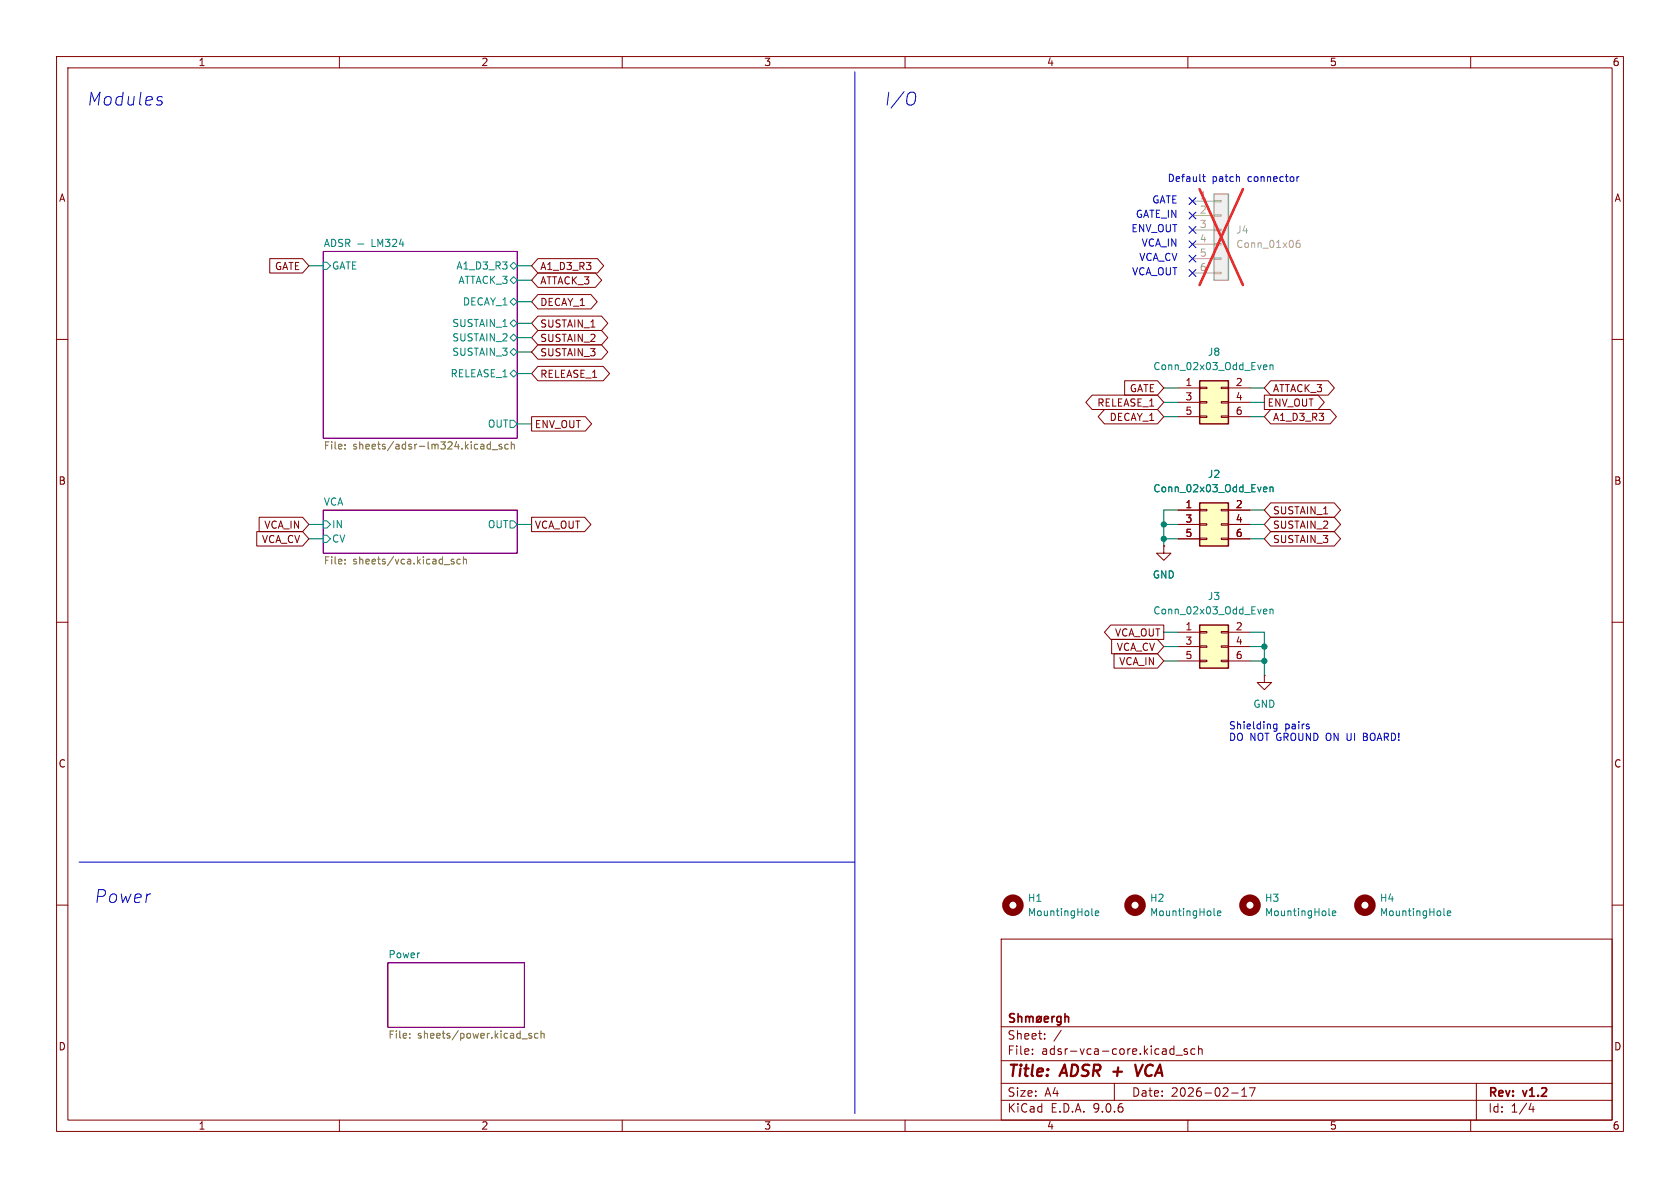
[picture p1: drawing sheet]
(kicad_sch
 (version 20250114)
 (generator "eeschema")
 (generator_version "9.0")
 (paper "A4")
 (title_block
  (title "ADSR + VCA")
  (date "2026-02-17")
  (rev "v1.2")
  (company "Shmøergh"))
 (lib_symbols
  (symbol "Connector_Generic:Conn_01x06"
   (pin_names
    (offset 1.016) (hide yes)) (exclude_from_sim no) (in_bom yes) (on_board yes)
   (property "Reference" "J" (at 0 7.62 0) (effects (font (size 1.27 1.27))))
   (property "Value" "Conn_01x06" (at 0 -10.16 0) (effects (font (size 1.27 1.27))))
   (property "Footprint" "" (at 0 0 0) (effects (font (size 1.27 1.27)) (hide yes)))
   (property "Datasheet" "~" (at 0 0 0) (effects (font (size 1.27 1.27)) (hide yes)))
   (property "Description" "Generic connector, single row, 01x06, script generated (kicad-library-utils/schlib/autogen/connector/)" (at 0 0 0) (effects (font (size 1.27 1.27)) (hide yes)))
   (symbol "Conn_01x06_1_1"
    (rectangle (start -1.27 6.35) (end 1.27 -8.89) (stroke (width 0.254) (type default)) (fill (type background)))
    (rectangle (start -1.27 5.207) (end 0 4.953) (stroke (width 0.1524) (type default)) (fill (type none)))
    (rectangle (start -1.27 2.667) (end 0 2.413) (stroke (width 0.1524) (type default)) (fill (type none)))
    (rectangle (start -1.27 0.127) (end 0 -0.127) (stroke (width 0.1524) (type default)) (fill (type none)))
    (rectangle (start -1.27 -2.413) (end 0 -2.667) (stroke (width 0.1524) (type default)) (fill (type none)))
    (rectangle (start -1.27 -4.953) (end 0 -5.207) (stroke (width 0.1524) (type default)) (fill (type none)))
    (rectangle (start -1.27 -7.493) (end 0 -7.747) (stroke (width 0.1524) (type default)) (fill (type none)))
    (pin passive line (at -5.08 5.08 0) (length 3.81) (name "Pin_1" (effects (font (size 1.27 1.27)))) (number "1" (effects (font (size 1.27 1.27)))))
    (pin passive line (at -5.08 2.54 0) (length 3.81) (name "Pin_2" (effects (font (size 1.27 1.27)))) (number "2" (effects (font (size 1.27 1.27)))))
    (pin passive line (at -5.08 0 0) (length 3.81) (name "Pin_3" (effects (font (size 1.27 1.27)))) (number "3" (effects (font (size 1.27 1.27)))))
    (pin passive line (at -5.08 -2.54 0) (length 3.81) (name "Pin_4" (effects (font (size 1.27 1.27)))) (number "4" (effects (font (size 1.27 1.27)))))
    (pin passive line (at -5.08 -5.08 0) (length 3.81) (name "Pin_5" (effects (font (size 1.27 1.27)))) (number "5" (effects (font (size 1.27 1.27)))))
    (pin passive line (at -5.08 -7.62 0) (length 3.81) (name "Pin_6" (effects (font (size 1.27 1.27)))) (number "6" (effects (font (size 1.27 1.27))))))
   (embedded_fonts no))
  (symbol "Connector_Generic:Conn_02x03_Odd_Even"
   (pin_names
    (offset 1.016) (hide yes)) (exclude_from_sim no) (in_bom yes) (on_board yes)
   (property "Reference" "J" (at 1.27 5.08 0) (effects (font (size 1.27 1.27))))
   (property "Value" "Conn_02x03_Odd_Even" (at 1.27 -5.08 0) (effects (font (size 1.27 1.27))))
   (property "Footprint" "" (at 0 0 0) (effects (font (size 1.27 1.27)) (hide yes)))
   (property "Datasheet" "~" (at 0 0 0) (effects (font (size 1.27 1.27)) (hide yes)))
   (property "Description" "Generic connector, double row, 02x03, odd/even pin numbering scheme (row 1 odd numbers, row 2 even numbers), script generated (kicad-library-utils/schlib/autogen/connector/)" (at 0 0 0) (effects (font (size 1.27 1.27)) (hide yes)))
   (symbol "Conn_02x03_Odd_Even_1_1"
    (rectangle (start -1.27 3.81) (end 3.81 -3.81) (stroke (width 0.254) (type default)) (fill (type background)))
    (rectangle (start -1.27 2.667) (end 0 2.413) (stroke (width 0.1524) (type default)) (fill (type none)))
    (rectangle (start -1.27 0.127) (end 0 -0.127) (stroke (width 0.1524) (type default)) (fill (type none)))
    (rectangle (start -1.27 -2.413) (end 0 -2.667) (stroke (width 0.1524) (type default)) (fill (type none)))
    (rectangle (start 3.81 2.667) (end 2.54 2.413) (stroke (width 0.1524) (type default)) (fill (type none)))
    (rectangle (start 3.81 0.127) (end 2.54 -0.127) (stroke (width 0.1524) (type default)) (fill (type none)))
    (rectangle (start 3.81 -2.413) (end 2.54 -2.667) (stroke (width 0.1524) (type default)) (fill (type none)))
    (pin passive line (at -5.08 2.54 0) (length 3.81) (name "Pin_1" (effects (font (size 1.27 1.27)))) (number "1" (effects (font (size 1.27 1.27)))))
    (pin passive line (at -5.08 0 0) (length 3.81) (name "Pin_3" (effects (font (size 1.27 1.27)))) (number "3" (effects (font (size 1.27 1.27)))))
    (pin passive line (at -5.08 -2.54 0) (length 3.81) (name "Pin_5" (effects (font (size 1.27 1.27)))) (number "5" (effects (font (size 1.27 1.27)))))
    (pin passive line (at 7.62 2.54 180) (length 3.81) (name "Pin_2" (effects (font (size 1.27 1.27)))) (number "2" (effects (font (size 1.27 1.27)))))
    (pin passive line (at 7.62 0 180) (length 3.81) (name "Pin_4" (effects (font (size 1.27 1.27)))) (number "4" (effects (font (size 1.27 1.27)))))
    (pin passive line (at 7.62 -2.54 180) (length 3.81) (name "Pin_6" (effects (font (size 1.27 1.27)))) (number "6" (effects (font (size 1.27 1.27))))))
   (embedded_fonts no))
  (symbol "Mechanical:MountingHole"
   (pin_names
    (offset 1.016)) (exclude_from_sim no) (in_bom no) (on_board yes)
   (property "Reference" "H" (at 0 5.08 0) (effects (font (size 1.27 1.27))))
   (property "Value" "MountingHole" (at 0 3.175 0) (effects (font (size 1.27 1.27))))
   (property "Footprint" "" (at 0 0 0) (effects (font (size 1.27 1.27)) (hide yes)))
   (property "Datasheet" "~" (at 0 0 0) (effects (font (size 1.27 1.27)) (hide yes)))
   (property "Description" "Mounting Hole without connection" (at 0 0 0) (effects (font (size 1.27 1.27)) (hide yes)))
   (symbol "MountingHole_0_1"
    (circle (center 0 0) (radius 1.27) (stroke (width 1.27) (type default)) (fill (type none))))
   (embedded_fonts no))
  (symbol "power:GND"
   (power)
   (pin_numbers (hide yes))
   (pin_names
    (offset 0) (hide yes)) (exclude_from_sim no) (in_bom yes) (on_board yes)
   (property "Reference" "#PWR" (at 0 -6.35 0) (effects (font (size 1.27 1.27)) (hide yes)))
   (property "Value" "GND" (at 0 -3.81 0) (effects (font (size 1.27 1.27))))
   (property "Footprint" "" (at 0 0 0) (effects (font (size 1.27 1.27)) (hide yes)))
   (property "Datasheet" "" (at 0 0 0) (effects (font (size 1.27 1.27)) (hide yes)))
   (property "Description" "Power symbol creates a global label with name \"GND\" , ground" (at 0 0 0) (effects (font (size 1.27 1.27)) (hide yes)))
   (symbol "GND_0_1"
    (polyline (pts (xy 0 0) (xy 0 -1.27) (xy 1.27 -1.27) (xy 0 -2.54) (xy -1.27 -1.27) (xy 0 -1.27)) (stroke (width 0) (type default)) (fill (type none))))
   (symbol "GND_1_1"
    (pin power_in line (at 0 0 270) (length 0) (name "~" (effects (font (size 1.27 1.27)))) (number "1" (effects (font (size 1.27 1.27))))))
   (embedded_fonts no)))
 (text "Power"
  (exclude_from_sim no)
  (at 16.51 158.75 0)
  (effects (font (size 2.27 2.27)
    (italic yes)) (justify left)))
 (text "ENV_OUT"
  (exclude_from_sim no)
  (at 208.28 40.64 0)
  (effects (font (size 1.27 1.27)) (justify right)))
 (text "Default patch connector"
  (exclude_from_sim no)
  (at 229.87 31.75 0)
  (effects (font (size 1.27 1.27)) (justify right)))
 (text "VCA_OUT"
  (exclude_from_sim no)
  (at 208.28 48.26 0)
  (effects (font (size 1.27 1.27)) (justify right)))
 (text "GATE"
  (exclude_from_sim no)
  (at 208.28 35.56 0)
  (effects (font (size 1.27 1.27)) (justify right)))
 (text "Shielding pairs\nDO NOT GROUND ON UI BOARD!"
  (exclude_from_sim no)
  (at 217.17 129.54 0)
  (effects (font (size 1.27 1.27)) (justify left)))
 (text "VCA_CV"
  (exclude_from_sim no)
  (at 208.28 45.72 0)
  (effects (font (size 1.27 1.27)) (justify right)))
 (text "Modules"
  (exclude_from_sim no)
  (at 15.24 17.78 0)
  (effects (font (size 2.27 2.27)
    (italic yes)) (justify left)))
 (text "GATE_IN"
  (exclude_from_sim no)
  (at 208.28 38.1 0)
  (effects (font (size 1.27 1.27)) (justify right)))
 (text "I/O"
  (exclude_from_sim no)
  (at 156.21 17.78 0)
  (effects (font (size 2.27 2.27)
    (italic yes)) (justify left)))
 (text "VCA_IN"
  (exclude_from_sim no)
  (at 208.28 43.18 0)
  (effects (font (size 1.27 1.27)) (justify right)))
 (junction
  (at 223.52 114.3)
  (diameter 0)
  (color 0 0 0 0))
 (junction
  (at 205.74 92.71)
  (diameter 0)
  (color 0 0 0 0))
 (junction
  (at 205.74 95.25)
  (diameter 0)
  (color 0 0 0 0))
 (junction
  (at 223.52 116.84)
  (diameter 0)
  (color 0 0 0 0))
 (no_connect
  (at 210.82 38.1))
 (no_connect
  (at 210.82 35.56))
 (no_connect
  (at 210.82 43.18))
 (no_connect
  (at 210.82 45.72))
 (no_connect
  (at 210.82 48.26))
 (no_connect
  (at 210.82 40.64))
 (wire
  (pts (xy 54.61 92.71) (xy 57.15 92.71))
  (stroke (width 0) (type default)))
 (wire
  (pts (xy 223.52 114.3) (xy 223.52 116.84))
  (stroke (width 0) (type default)))
 (wire
  (pts (xy 91.44 92.71) (xy 93.98 92.71))
  (stroke (width 0) (type default)))
 (wire
  (pts (xy 208.28 116.84) (xy 205.74 116.84))
  (stroke (width 0) (type default)))
 (wire
  (pts (xy 220.98 71.12) (xy 223.52 71.12))
  (stroke (width 0) (type default)))
 (wire
  (pts (xy 220.98 116.84) (xy 223.52 116.84))
  (stroke (width 0) (type default)))
 (wire
  (pts (xy 54.61 46.99) (xy 57.15 46.99))
  (stroke (width 0) (type default)))
 (wire
  (pts (xy 205.74 111.76) (xy 208.28 111.76))
  (stroke (width 0) (type default)))
 (wire
  (pts (xy 205.74 92.71) (xy 208.28 92.71))
  (stroke (width 0) (type default)))
 (wire
  (pts (xy 223.52 111.76) (xy 223.52 114.3))
  (stroke (width 0) (type default)))
 (wire
  (pts (xy 208.28 95.25) (xy 205.74 95.25))
  (stroke (width 0) (type default)))
 (wire
  (pts (xy 91.44 53.34) (xy 93.98 53.34))
  (stroke (width 0) (type default)))
 (wire
  (pts (xy 208.28 71.12) (xy 205.74 71.12))
  (stroke (width 0) (type default)))
 (wire
  (pts (xy 205.74 92.71) (xy 205.74 95.25))
  (stroke (width 0) (type default)))
 (wire
  (pts (xy 220.98 73.66) (xy 223.52 73.66))
  (stroke (width 0) (type default)))
 (wire
  (pts (xy 223.52 68.58) (xy 220.98 68.58))
  (stroke (width 0) (type default)))
 (wire
  (pts (xy 220.98 92.71) (xy 223.52 92.71))
  (stroke (width 0) (type default)))
 (wire
  (pts (xy 220.98 90.17) (xy 223.52 90.17))
  (stroke (width 0) (type default)))
 (wire
  (pts (xy 220.98 114.3) (xy 223.52 114.3))
  (stroke (width 0) (type default)))
 (wire
  (pts (xy 223.52 116.84) (xy 223.52 119.38))
  (stroke (width 0) (type default)))
 (wire
  (pts (xy 220.98 111.76) (xy 223.52 111.76))
  (stroke (width 0) (type default)))
 (wire
  (pts (xy 91.44 62.23) (xy 93.98 62.23))
  (stroke (width 0) (type default)))
 (wire
  (pts (xy 205.74 95.25) (xy 205.74 96.52))
  (stroke (width 0) (type default)))
 (wire
  (pts (xy 220.98 95.25) (xy 223.52 95.25))
  (stroke (width 0) (type default)))
 (wire
  (pts (xy 91.44 74.93) (xy 93.98 74.93))
  (stroke (width 0) (type default)))
 (wire
  (pts (xy 205.74 68.58) (xy 208.28 68.58))
  (stroke (width 0) (type default)))
 (wire
  (pts (xy 91.44 66.04) (xy 93.98 66.04))
  (stroke (width 0) (type default)))
 (polyline
  (pts (xy 151.13 12.7) (xy 151.13 196.85))
  (stroke (width 0) (type default)))
 (wire
  (pts (xy 93.98 46.99) (xy 91.44 46.99))
  (stroke (width 0) (type default)))
 (wire
  (pts (xy 91.44 59.69) (xy 93.98 59.69))
  (stroke (width 0) (type default)))
 (wire
  (pts (xy 208.28 90.17) (xy 205.74 90.17))
  (stroke (width 0) (type default)))
 (polyline
  (pts (xy 13.97 152.4) (xy 151.13 152.4))
  (stroke (width 0) (type default)))
 (wire
  (pts (xy 54.61 95.25) (xy 57.15 95.25))
  (stroke (width 0) (type default)))
 (wire
  (pts (xy 205.74 114.3) (xy 208.28 114.3))
  (stroke (width 0) (type default)))
 (wire
  (pts (xy 91.44 57.15) (xy 93.98 57.15))
  (stroke (width 0) (type default)))
 (wire
  (pts (xy 91.44 49.53) (xy 93.98 49.53))
  (stroke (width 0) (type default)))
 (wire
  (pts (xy 205.74 90.17) (xy 205.74 92.71))
  (stroke (width 0) (type default)))
 (wire
  (pts (xy 208.28 73.66) (xy 205.74 73.66))
  (stroke (width 0) (type default)))
 (global_label "VCA_OUT"
  (shape output)
  (at 205.74 111.76 180)
  (fields_autoplaced yes)
  (effects (font (size 1.27 1.27)) (justify right))
  (property "Intersheetrefs" "${INTERSHEET_REFS}" (at 194.7114 111.76 0) (effects (font (size 1.27 1.27)) (justify right) (hide yes))))
 (global_label "DECAY_1"
  (shape bidirectional)
  (at 205.74 73.66 180)
  (fields_autoplaced yes)
  (effects (font (size 1.27 1.27)) (justify right))
  (property "Intersheetrefs" "${INTERSHEET_REFS}" (at 193.6002 73.66 0) (effects (font (size 1.27 1.27)) (justify right) (hide yes))))
 (global_label "SUSTAIN_3"
  (shape bidirectional)
  (at 93.98 62.23 0)
  (fields_autoplaced yes)
  (effects (font (size 1.27 1.27)) (justify left))
  (property "Intersheetrefs" "${INTERSHEET_REFS}" (at 107.9946 62.23 0) (effects (font (size 1.27 1.27)) (justify left) (hide yes))))
 (global_label "SUSTAIN_3"
  (shape bidirectional)
  (at 223.52 95.25 0)
  (fields_autoplaced yes)
  (effects (font (size 1.27 1.27)) (justify left))
  (property "Intersheetrefs" "${INTERSHEET_REFS}" (at 237.5346 95.25 0) (effects (font (size 1.27 1.27)) (justify left) (hide yes))))
 (global_label "SUSTAIN_2"
  (shape bidirectional)
  (at 93.98 59.69 0)
  (fields_autoplaced yes)
  (effects (font (size 1.27 1.27)) (justify left))
  (property "Intersheetrefs" "${INTERSHEET_REFS}" (at 107.9946 59.69 0) (effects (font (size 1.27 1.27)) (justify left) (hide yes))))
 (global_label "ATTACK_3"
  (shape bidirectional)
  (at 93.98 49.53 0)
  (fields_autoplaced yes)
  (effects (font (size 1.27 1.27)) (justify left))
  (property "Intersheetrefs" "${INTERSHEET_REFS}" (at 106.906 49.53 0) (effects (font (size 1.27 1.27)) (justify left) (hide yes))))
 (global_label "SUSTAIN_1"
  (shape bidirectional)
  (at 93.98 57.15 0)
  (fields_autoplaced yes)
  (effects (font (size 1.27 1.27)) (justify left))
  (property "Intersheetrefs" "${INTERSHEET_REFS}" (at 107.9946 57.15 0) (effects (font (size 1.27 1.27)) (justify left) (hide yes))))
 (global_label "ATTACK_3"
  (shape bidirectional)
  (at 223.52 68.58 0)
  (fields_autoplaced yes)
  (effects (font (size 1.27 1.27)) (justify left))
  (property "Intersheetrefs" "${INTERSHEET_REFS}" (at 236.446 68.58 0) (effects (font (size 1.27 1.27)) (justify left) (hide yes))))
 (global_label "SUSTAIN_2"
  (shape bidirectional)
  (at 223.52 92.71 0)
  (fields_autoplaced yes)
  (effects (font (size 1.27 1.27)) (justify left))
  (property "Intersheetrefs" "${INTERSHEET_REFS}" (at 237.5346 92.71 0) (effects (font (size 1.27 1.27)) (justify left) (hide yes))))
 (global_label "RELEASE_1"
  (shape bidirectional)
  (at 93.98 66.04 0)
  (fields_autoplaced yes)
  (effects (font (size 1.27 1.27)) (justify left))
  (property "Intersheetrefs" "${INTERSHEET_REFS}" (at 108.2968 66.04 0) (effects (font (size 1.27 1.27)) (justify left) (hide yes))))
 (global_label "A1_D3_R3"
  (shape bidirectional)
  (at 223.52 73.66 0)
  (fields_autoplaced yes)
  (effects (font (size 1.27 1.27)) (justify left))
  (property "Intersheetrefs" "${INTERSHEET_REFS}" (at 236.8088 73.66 0) (effects (font (size 1.27 1.27)) (justify left) (hide yes))))
 (global_label "GATE"
  (shape input)
  (at 54.61 46.99 180)
  (fields_autoplaced yes)
  (effects (font (size 1.27 1.27)) (justify right))
  (property "Intersheetrefs" "${INTERSHEET_REFS}" (at 47.1496 46.99 0) (effects (font (size 1.27 1.27)) (justify right) (hide yes))))
 (global_label "VCA_IN"
  (shape input)
  (at 205.74 116.84 180)
  (fields_autoplaced yes)
  (effects (font (size 1.27 1.27)) (justify right))
  (property "Intersheetrefs" "${INTERSHEET_REFS}" (at 196.4047 116.84 0) (effects (font (size 1.27 1.27)) (justify right) (hide yes))))
 (global_label "DECAY_1"
  (shape bidirectional)
  (at 93.98 53.34 0)
  (fields_autoplaced yes)
  (effects (font (size 1.27 1.27)) (justify left))
  (property "Intersheetrefs" "${INTERSHEET_REFS}" (at 106.1198 53.34 0) (effects (font (size 1.27 1.27)) (justify left) (hide yes))))
 (global_label "VCA_OUT"
  (shape output)
  (at 93.98 92.71 0)
  (fields_autoplaced yes)
  (effects (font (size 1.27 1.27)) (justify left))
  (property "Intersheetrefs" "${INTERSHEET_REFS}" (at 105.0086 92.71 0) (effects (font (size 1.27 1.27)) (justify left) (hide yes))))
 (global_label "ENV_OUT"
  (shape output)
  (at 223.52 71.12 0)
  (fields_autoplaced yes)
  (effects (font (size 1.27 1.27)) (justify left))
  (property "Intersheetrefs" "${INTERSHEET_REFS}" (at 234.6695 71.12 0) (effects (font (size 1.27 1.27)) (justify left) (hide yes))))
 (global_label "ENV_OUT"
  (shape output)
  (at 93.98 74.93 0)
  (fields_autoplaced yes)
  (effects (font (size 1.27 1.27)) (justify left))
  (property "Intersheetrefs" "${INTERSHEET_REFS}" (at 105.1295 74.93 0) (effects (font (size 1.27 1.27)) (justify left) (hide yes))))
 (global_label "GATE"
  (shape input)
  (at 205.74 68.58 180)
  (fields_autoplaced yes)
  (effects (font (size 1.27 1.27)) (justify right))
  (property "Intersheetrefs" "${INTERSHEET_REFS}" (at 198.2796 68.58 0) (effects (font (size 1.27 1.27)) (justify right) (hide yes))))
 (global_label "VCA_IN"
  (shape input)
  (at 54.61 92.71 180)
  (fields_autoplaced yes)
  (effects (font (size 1.27 1.27)) (justify right))
  (property "Intersheetrefs" "${INTERSHEET_REFS}" (at 45.2747 92.71 0) (effects (font (size 1.27 1.27)) (justify right) (hide yes))))
 (global_label "A1_D3_R3"
  (shape bidirectional)
  (at 93.98 46.99 0)
  (fields_autoplaced yes)
  (effects (font (size 1.27 1.27)) (justify left))
  (property "Intersheetrefs" "${INTERSHEET_REFS}" (at 107.2688 46.99 0) (effects (font (size 1.27 1.27)) (justify left) (hide yes))))
 (global_label "RELEASE_1"
  (shape bidirectional)
  (at 205.74 71.12 180)
  (fields_autoplaced yes)
  (effects (font (size 1.27 1.27)) (justify right))
  (property "Intersheetrefs" "${INTERSHEET_REFS}" (at 191.4232 71.12 0) (effects (font (size 1.27 1.27)) (justify right) (hide yes))))
 (global_label "VCA_CV"
  (shape input)
  (at 54.61 95.25 180)
  (fields_autoplaced yes)
  (effects (font (size 1.27 1.27)) (justify right))
  (property "Intersheetrefs" "${INTERSHEET_REFS}" (at 44.8514 95.25 0) (effects (font (size 1.27 1.27)) (justify right) (hide yes))))
 (global_label "VCA_CV"
  (shape input)
  (at 205.74 114.3 180)
  (fields_autoplaced yes)
  (effects (font (size 1.27 1.27)) (justify right))
  (property "Intersheetrefs" "${INTERSHEET_REFS}" (at 195.9814 114.3 0) (effects (font (size 1.27 1.27)) (justify right) (hide yes))))
 (global_label "SUSTAIN_1"
  (shape bidirectional)
  (at 223.52 90.17 0)
  (fields_autoplaced yes)
  (effects (font (size 1.27 1.27)) (justify left))
  (property "Intersheetrefs" "${INTERSHEET_REFS}" (at 237.5346 90.17 0) (effects (font (size 1.27 1.27)) (justify left) (hide yes))))
 (symbol
  (lib_id "power:GND")
  (at 223.52 119.38 0)
  (unit 1)
  (exclude_from_sim no)
  (in_bom yes)
  (on_board yes)
  (dnp no)
  (fields_autoplaced yes)
  (property "Reference" "#PWR02" (at 223.52 125.73 0) (effects (font (size 1.27 1.27)) (hide yes)))
  (property "Value" "GND" (at 223.52 124.46 0) (effects (font (size 1.27 1.27))))
  (property "Footprint" "" (at 223.52 119.38 0) (effects (font (size 1.27 1.27)) (hide yes)))
  (property "Datasheet" "" (at 223.52 119.38 0) (effects (font (size 1.27 1.27)) (hide yes)))
  (property "Description" "Power symbol creates a global label with name \"GND\" , ground" (at 223.52 119.38 0) (effects (font (size 1.27 1.27)) (hide yes)))
  (pin "1"))
 (symbol
  (lib_id "Mechanical:MountingHole")
  (at 200.66 160.02 0)
  (unit 1)
  (exclude_from_sim no)
  (in_bom no)
  (on_board yes)
  (dnp no)
  (fields_autoplaced yes)
  (property "Reference" "H2" (at 203.2 158.7499 0) (effects (font (size 1.27 1.27)) (justify left)))
  (property "Value" "MountingHole" (at 203.2 161.2899 0) (effects (font (size 1.27 1.27)) (justify left)))
  (property "Footprint" "MountingHole:MountingHole_3.2mm_M3_DIN965_Pad" (at 200.66 160.02 0) (effects (font (size 1.27 1.27)) (hide yes)))
  (property "Datasheet" "~" (at 200.66 160.02 0) (effects (font (size 1.27 1.27)) (hide yes)))
  (property "Description" "Mounting Hole without connection" (at 200.66 160.02 0) (effects (font (size 1.27 1.27)) (hide yes)))
  (property "Part URL" "" (at 200.66 160.02 0) (effects (font (size 1.27 1.27)) (hide yes)))
  (property "Vendor" "-" (at 200.66 160.02 0) (effects (font (size 1.27 1.27)) (hide yes)))
  (property "LCSC" "" (at 200.66 160.02 0) (effects (font (size 1.27 1.27)) (hide yes)))
  (property "CHECKED" "" (at 200.66 160.02 0) (effects (font (size 1.27 1.27)) (hide yes)))
  (property "Arwill" "" (at 200.66 160.02 0) (effects (font (size 1.27 1.27)) (hide yes)))
  (property "Hestore" "" (at 200.66 160.02 0) (effects (font (size 1.27 1.27)) (hide yes))))
 (symbol
  (lib_id "Connector_Generic:Conn_02x03_Odd_Even")
  (at 213.36 114.3 0)
  (unit 1)
  (exclude_from_sim no)
  (in_bom yes)
  (on_board yes)
  (dnp no)
  (fields_autoplaced yes)
  (property "Reference" "J3" (at 214.63 105.41 0) (effects (font (size 1.27 1.27))))
  (property "Value" "Conn_02x03_Odd_Even" (at 214.63 107.95 0) (effects (font (size 1.27 1.27))))
  (property "Footprint" "Connector_PinHeader_2.54mm:PinHeader_2x03_P2.54mm_Vertical" (at 213.36 114.3 0) (effects (font (size 1.27 1.27)) (hide yes)))
  (property "Datasheet" "~" (at 213.36 114.3 0) (effects (font (size 1.27 1.27)) (hide yes)))
  (property "Description" "Generic connector, double row, 02x03, odd/even pin numbering scheme (row 1 odd numbers, row 2 even numbers), script generated (kicad-library-utils/schlib/autogen/connector/)" (at 213.36 114.3 0) (effects (font (size 1.27 1.27)) (hide yes)))
  (property "Part No." "" (at 213.36 114.3 0) (effects (font (size 1.27 1.27)) (hide yes)))
  (property "Part URL" "https://mou.sr/4liCQlU" (at 213.36 114.3 0) (effects (font (size 1.27 1.27)) (hide yes)))
  (property "Vendor" "Mouser" (at 213.36 114.3 0) (effects (font (size 1.27 1.27)) (hide yes)))
  (property "LCSC" "" (at 213.36 114.3 0) (effects (font (size 1.27 1.27)) (hide yes)))
  (property "CHECKED" "YES" (at 213.36 114.3 0) (effects (font (size 1.27 1.27)) (hide yes)))
  (property "Mouser Part no." "200-TSW10307TD" (at 213.36 114.3 0) (effects (font (size 1.27 1.27)) (hide yes)))
  (pin "1")
  (pin "3")
  (pin "5")
  (pin "2")
  (pin "4")
  (pin "6"))
 (symbol
  (lib_id "power:GND")
  (at 205.74 96.52 0)
  (unit 1)
  (exclude_from_sim no)
  (in_bom yes)
  (on_board yes)
  (dnp no)
  (fields_autoplaced yes)
  (property "Reference" "#PWR01" (at 205.74 102.87 0) (effects (font (size 1.27 1.27)) (hide yes)))
  (property "Value" "GND" (at 205.74 101.6 0) (effects (font (size 1.27 1.27))))
  (property "Footprint" "" (at 205.74 96.52 0) (effects (font (size 1.27 1.27)) (hide yes)))
  (property "Datasheet" "" (at 205.74 96.52 0) (effects (font (size 1.27 1.27)) (hide yes)))
  (property "Description" "Power symbol creates a global label with name \"GND\" , ground" (at 205.74 96.52 0) (effects (font (size 1.27 1.27)) (hide yes)))
  (pin "1"))
 (symbol
  (lib_id "Mechanical:MountingHole")
  (at 179.07 160.02 0)
  (unit 1)
  (exclude_from_sim no)
  (in_bom no)
  (on_board yes)
  (dnp no)
  (fields_autoplaced yes)
  (property "Reference" "H1" (at 181.61 158.7499 0) (effects (font (size 1.27 1.27)) (justify left)))
  (property "Value" "MountingHole" (at 181.61 161.2899 0) (effects (font (size 1.27 1.27)) (justify left)))
  (property "Footprint" "MountingHole:MountingHole_3.2mm_M3_DIN965_Pad" (at 179.07 160.02 0) (effects (font (size 1.27 1.27)) (hide yes)))
  (property "Datasheet" "~" (at 179.07 160.02 0) (effects (font (size 1.27 1.27)) (hide yes)))
  (property "Description" "Mounting Hole without connection" (at 179.07 160.02 0) (effects (font (size 1.27 1.27)) (hide yes)))
  (property "Part URL" "" (at 179.07 160.02 0) (effects (font (size 1.27 1.27)) (hide yes)))
  (property "Vendor" "-" (at 179.07 160.02 0) (effects (font (size 1.27 1.27)) (hide yes)))
  (property "LCSC" "" (at 179.07 160.02 0) (effects (font (size 1.27 1.27)) (hide yes)))
  (property "CHECKED" "" (at 179.07 160.02 0) (effects (font (size 1.27 1.27)) (hide yes)))
  (property "Arwill" "" (at 179.07 160.02 0) (effects (font (size 1.27 1.27)) (hide yes)))
  (property "Hestore" "" (at 179.07 160.02 0) (effects (font (size 1.27 1.27)) (hide yes))))
 (symbol
  (lib_id "Connector_Generic:Conn_01x06")
  (at 215.9 40.64 0)
  (unit 1)
  (exclude_from_sim no)
  (in_bom yes)
  (on_board yes)
  (dnp yes)
  (fields_autoplaced yes)
  (property "Reference" "J4" (at 218.44 40.6399 0) (effects (font (size 1.27 1.27)) (justify left)))
  (property "Value" "Conn_01x06" (at 218.44 43.1799 0) (effects (font (size 1.27 1.27)) (justify left)))
  (property "Footprint" "Connector_PinSocket_2.54mm:PinSocket_1x06_P2.54mm_Vertical" (at 215.9 40.64 0) (effects (font (size 1.27 1.27)) (hide yes)))
  (property "Datasheet" "~" (at 215.9 40.64 0) (effects (font (size 1.27 1.27)) (hide yes)))
  (property "Description" "Generic connector, single row, 01x06, script generated (kicad-library-utils/schlib/autogen/connector/)" (at 215.9 40.64 0) (effects (font (size 1.27 1.27)) (hide yes)))
  (property "Part URL" "https://mou.sr/4puxA0F" (at 215.9 40.64 0) (effects (font (size 1.27 1.27)) (hide yes)))
  (property "Vendor" "Mouser" (at 215.9 40.64 0) (effects (font (size 1.27 1.27)) (hide yes)))
  (property "LCSC" "" (at 215.9 40.64 0) (effects (font (size 1.27 1.27)) (hide yes)))
  (property "Part no." "200-SSW10601TS" (at 215.9 40.64 0) (effects (font (size 1.27 1.27)) (hide yes)))
  (property "CHECKED" "YES" (at 215.9 40.64 0) (effects (font (size 1.27 1.27)) (hide yes)))
  (property "Mouser Part no." "200-SSW10601TMS" (at 215.9 40.64 0) (effects (font (size 1.27 1.27)) (hide yes)))
  (property "Part No." "" (at 215.9 40.64 0) (effects (font (size 1.27 1.27)) (hide yes)))
  (pin "2")
  (pin "3")
  (pin "1")
  (pin "6")
  (pin "4")
  (pin "5"))
 (symbol
  (lib_id "Mechanical:MountingHole")
  (at 220.98 160.02 0)
  (unit 1)
  (exclude_from_sim no)
  (in_bom no)
  (on_board yes)
  (dnp no)
  (fields_autoplaced yes)
  (property "Reference" "H3" (at 223.52 158.7499 0) (effects (font (size 1.27 1.27)) (justify left)))
  (property "Value" "MountingHole" (at 223.52 161.2899 0) (effects (font (size 1.27 1.27)) (justify left)))
  (property "Footprint" "MountingHole:MountingHole_3.2mm_M3_DIN965_Pad" (at 220.98 160.02 0) (effects (font (size 1.27 1.27)) (hide yes)))
  (property "Datasheet" "~" (at 220.98 160.02 0) (effects (font (size 1.27 1.27)) (hide yes)))
  (property "Description" "Mounting Hole without connection" (at 220.98 160.02 0) (effects (font (size 1.27 1.27)) (hide yes)))
  (property "Part URL" "" (at 220.98 160.02 0) (effects (font (size 1.27 1.27)) (hide yes)))
  (property "Vendor" "-" (at 220.98 160.02 0) (effects (font (size 1.27 1.27)) (hide yes)))
  (property "LCSC" "" (at 220.98 160.02 0) (effects (font (size 1.27 1.27)) (hide yes)))
  (property "CHECKED" "" (at 220.98 160.02 0) (effects (font (size 1.27 1.27)) (hide yes)))
  (property "Arwill" "" (at 220.98 160.02 0) (effects (font (size 1.27 1.27)) (hide yes)))
  (property "Hestore" "" (at 220.98 160.02 0) (effects (font (size 1.27 1.27)) (hide yes))))
 (symbol
  (lib_id "Mechanical:MountingHole")
  (at 241.3 160.02 0)
  (unit 1)
  (exclude_from_sim no)
  (in_bom no)
  (on_board yes)
  (dnp no)
  (fields_autoplaced yes)
  (property "Reference" "H4" (at 243.84 158.7499 0) (effects (font (size 1.27 1.27)) (justify left)))
  (property "Value" "MountingHole" (at 243.84 161.2899 0) (effects (font (size 1.27 1.27)) (justify left)))
  (property "Footprint" "MountingHole:MountingHole_3.2mm_M3_DIN965_Pad" (at 241.3 160.02 0) (effects (font (size 1.27 1.27)) (hide yes)))
  (property "Datasheet" "~" (at 241.3 160.02 0) (effects (font (size 1.27 1.27)) (hide yes)))
  (property "Description" "Mounting Hole without connection" (at 241.3 160.02 0) (effects (font (size 1.27 1.27)) (hide yes)))
  (property "Part URL" "" (at 241.3 160.02 0) (effects (font (size 1.27 1.27)) (hide yes)))
  (property "Vendor" "-" (at 241.3 160.02 0) (effects (font (size 1.27 1.27)) (hide yes)))
  (property "LCSC" "" (at 241.3 160.02 0) (effects (font (size 1.27 1.27)) (hide yes)))
  (property "CHECKED" "" (at 241.3 160.02 0) (effects (font (size 1.27 1.27)) (hide yes)))
  (property "Arwill" "" (at 241.3 160.02 0) (effects (font (size 1.27 1.27)) (hide yes)))
  (property "Hestore" "" (at 241.3 160.02 0) (effects (font (size 1.27 1.27)) (hide yes))))
 (symbol
  (lib_id "Connector_Generic:Conn_02x03_Odd_Even")
  (at 213.36 92.71 0)
  (unit 1)
  (exclude_from_sim no)
  (in_bom yes)
  (on_board yes)
  (dnp no)
  (fields_autoplaced yes)
  (property "Reference" "J2" (at 214.63 83.82 0) (effects (font (size 1.27 1.27))))
  (property "Value" "Conn_02x03_Odd_Even" (at 214.63 86.36 0) (effects (font (size 1.27 1.27))))
  (property "Footprint" "Connector_PinHeader_2.54mm:PinHeader_2x03_P2.54mm_Vertical" (at 213.36 92.71 0) (effects (font (size 1.27 1.27)) (hide yes)))
  (property "Datasheet" "~" (at 213.36 92.71 0) (effects (font (size 1.27 1.27)) (hide yes)))
  (property "Description" "Generic connector, double row, 02x03, odd/even pin numbering scheme (row 1 odd numbers, row 2 even numbers), script generated (kicad-library-utils/schlib/autogen/connector/)" (at 213.36 92.71 0) (effects (font (size 1.27 1.27)) (hide yes)))
  (property "Part No." "" (at 213.36 92.71 0) (effects (font (size 1.27 1.27)) (hide yes)))
  (property "Part URL" "https://mou.sr/4liCQlU" (at 213.36 92.71 0) (effects (font (size 1.27 1.27)) (hide yes)))
  (property "Vendor" "Mouser" (at 213.36 92.71 0) (effects (font (size 1.27 1.27)) (hide yes)))
  (property "LCSC" "" (at 213.36 92.71 0) (effects (font (size 1.27 1.27)) (hide yes)))
  (property "CHECKED" "YES" (at 213.36 92.71 0) (effects (font (size 1.27 1.27)) (hide yes)))
  (property "Mouser Part no." "200-TSW10307TD" (at 213.36 92.71 0) (effects (font (size 1.27 1.27)) (hide yes)))
  (pin "1")
  (pin "3")
  (pin "5")
  (pin "2")
  (pin "4")
  (pin "6"))
 (symbol
  (lib_id "Connector_Generic:Conn_02x03_Odd_Even")
  (at 213.36 71.12 0)
  (unit 1)
  (exclude_from_sim no)
  (in_bom yes)
  (on_board yes)
  (dnp no)
  (fields_autoplaced yes)
  (property "Reference" "J8" (at 214.63 62.23 0) (effects (font (size 1.27 1.27))))
  (property "Value" "Conn_02x03_Odd_Even" (at 214.63 64.77 0) (effects (font (size 1.27 1.27))))
  (property "Footprint" "Connector_PinHeader_2.54mm:PinHeader_2x03_P2.54mm_Vertical" (at 213.36 71.12 0) (effects (font (size 1.27 1.27)) (hide yes)))
  (property "Datasheet" "~" (at 213.36 71.12 0) (effects (font (size 1.27 1.27)) (hide yes)))
  (property "Description" "Generic connector, double row, 02x03, odd/even pin numbering scheme (row 1 odd numbers, row 2 even numbers), script generated (kicad-library-utils/schlib/autogen/connector/)" (at 213.36 71.12 0) (effects (font (size 1.27 1.27)) (hide yes)))
  (property "Part No." "" (at 213.36 71.12 0) (effects (font (size 1.27 1.27)) (hide yes)))
  (property "Part URL" "https://mou.sr/4liCQlU" (at 213.36 71.12 0) (effects (font (size 1.27 1.27)) (hide yes)))
  (property "Vendor" "Mouser" (at 213.36 71.12 0) (effects (font (size 1.27 1.27)) (hide yes)))
  (property "LCSC" "" (at 213.36 71.12 0) (effects (font (size 1.27 1.27)) (hide yes)))
  (property "CHECKED" "YES" (at 213.36 71.12 0) (effects (font (size 1.27 1.27)) (hide yes)))
  (property "Mouser Part no." "200-TSW10307TD" (at 213.36 71.12 0) (effects (font (size 1.27 1.27)) (hide yes)))
  (pin "1")
  (pin "3")
  (pin "5")
  (pin "2")
  (pin "4")
  (pin "6"))
 (sheet
  (at 68.58 170.18)
  (size 24.13 11.43)
  (exclude_from_sim no)
  (in_bom yes)
  (on_board yes)
  (dnp no)
  (fields_autoplaced yes)
  (stroke (width 0.1524) (type solid))
  (fill (color 0 0 0 0.0000))
  (property "Sheetname" "Power" (at 68.58 169.4684 0) (effects (font (size 1.27 1.27)) (justify left bottom)))
  (property "Sheetfile" "sheets/power.kicad_sch" (at 68.58 182.1946 0) (effects (font (size 1.27 1.27)) (justify left top))))
 (sheet
  (at 57.15 44.45)
  (size 34.29 33.02)
  (exclude_from_sim no)
  (in_bom yes)
  (on_board yes)
  (dnp no)
  (fields_autoplaced yes)
  (stroke (width 0.1524) (type solid))
  (fill (color 0 0 0 0.0000))
  (property "Sheetname" "ADSR — LM324" (at 57.15 43.7384 0) (effects (font (size 1.27 1.27)) (justify left bottom)))
  (property "Sheetfile" "sheets/adsr-lm324.kicad_sch" (at 57.15 78.0546 0) (effects (font (size 1.27 1.27)) (justify left top)))
  (pin "DECAY_1" bidirectional (at 91.44 53.34 0) (effects (font (size 1.27 1.27)) (justify right)))
  (pin "GATE" input (at 57.15 46.99 180) (effects (font (size 1.27 1.27)) (justify left)))
  (pin "OUT" output (at 91.44 74.93 0) (effects (font (size 1.27 1.27)) (justify right)))
  (pin "RELEASE_1" bidirectional (at 91.44 66.04 0) (effects (font (size 1.27 1.27)) (justify right)))
  (pin "SUSTAIN_1" bidirectional (at 91.44 57.15 0) (effects (font (size 1.27 1.27)) (justify right)))
  (pin "SUSTAIN_2" bidirectional (at 91.44 59.69 0) (effects (font (size 1.27 1.27)) (justify right)))
  (pin "SUSTAIN_3" bidirectional (at 91.44 62.23 0) (effects (font (size 1.27 1.27)) (justify right)))
  (pin "ATTACK_3" bidirectional (at 91.44 49.53 0) (effects (font (size 1.27 1.27)) (justify right)))
  (pin "A1_D3_R3" bidirectional (at 91.44 46.99 0) (effects (font (size 1.27 1.27)) (justify right))))
 (sheet
  (at 57.15 90.17)
  (size 34.29 7.62)
  (exclude_from_sim no)
  (in_bom yes)
  (on_board yes)
  (dnp no)
  (fields_autoplaced yes)
  (stroke (width 0.1524) (type solid))
  (fill (color 0 0 0 0.0000))
  (property "Sheetname" "VCA" (at 57.15 89.4584 0) (effects (font (size 1.27 1.27)) (justify left bottom)))
  (property "Sheetfile" "sheets/vca.kicad_sch" (at 57.15 98.3746 0) (effects (font (size 1.27 1.27)) (justify left top)))
  (pin "CV" input (at 57.15 95.25 180) (effects (font (size 1.27 1.27)) (justify left)))
  (pin "IN" input (at 57.15 92.71 180) (effects (font (size 1.27 1.27)) (justify left)))
  (pin "OUT" output (at 91.44 92.71 0) (effects (font (size 1.27 1.27)) (justify right))))
 (sheet_instances
  (path ""
   (page "1")))
 (embedded_fonts no))
